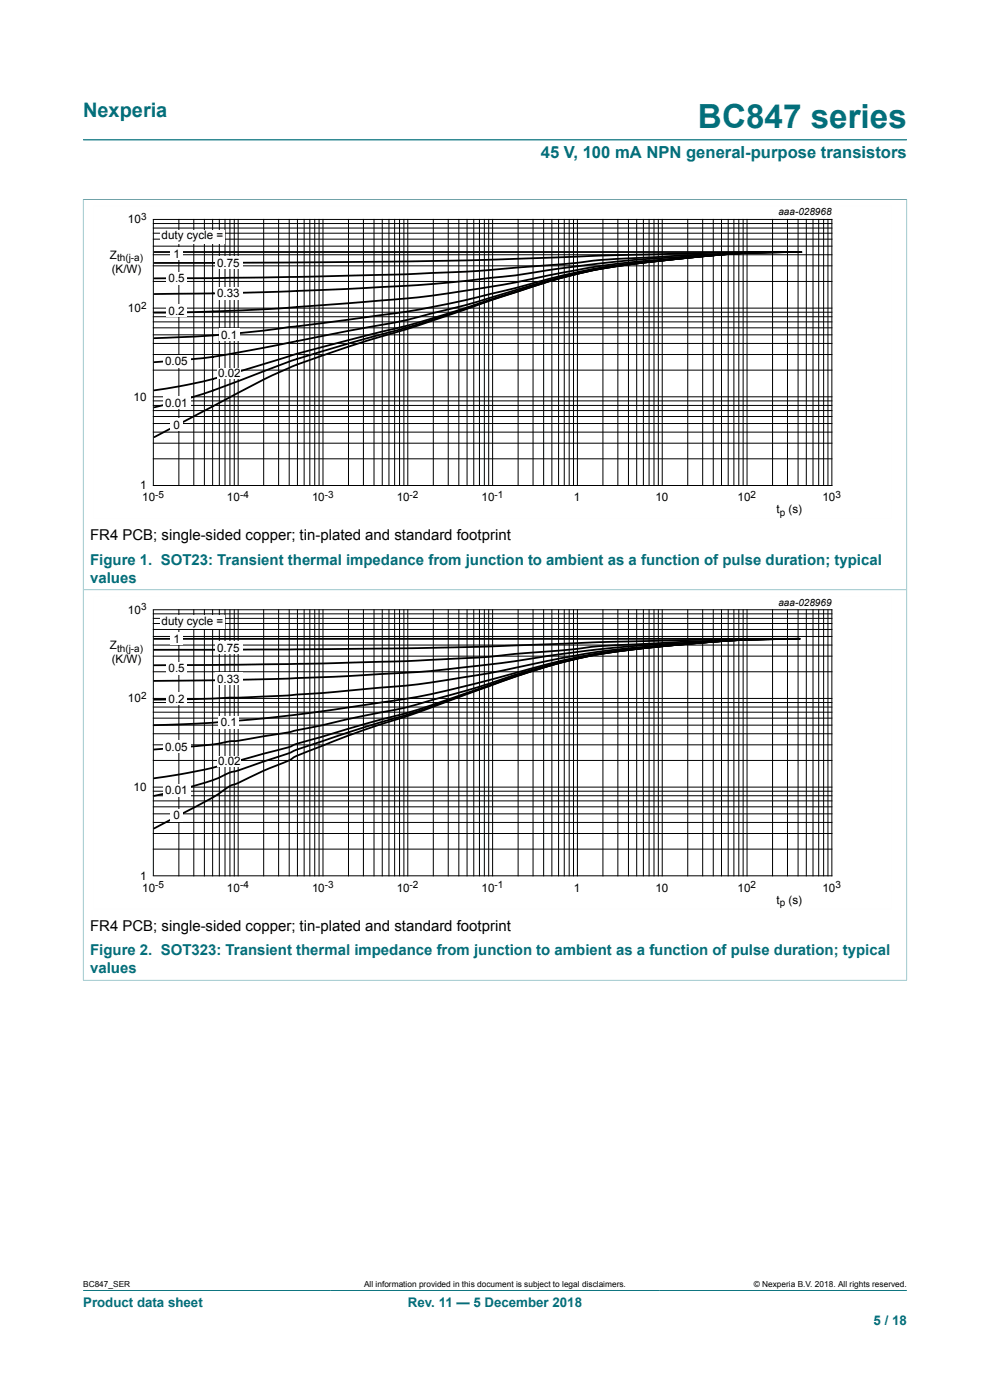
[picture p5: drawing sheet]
<svg xmlns="http://www.w3.org/2000/svg" width="210mm" height="297mm" viewBox="0 0 210 297" stroke-linecap="round" stroke-linejoin="round" font-family="sans-serif">
<path d="M17.6 29.7h174.8M17.6 42.3h174.8M17.6 42.3v82.8h174.8v-82.8" fill="none" stroke="#036f7b" stroke-width=".21"/>
<path d="M19.8 43.7h169.4v66.4h-169.4z" fill="none" stroke="#fefefe" stroke-width=".21"/>
<g fill="none" stroke="#000" stroke-width=".21">
<path d="M32.5 46.6h144v56.4h-144zM32.5 59.7h144M32.5 56.4h144M32.5 54h144M32.5 52.2h144M32.5 50.7h144M32.5 49.5h144M32.5 48.4h144M32.5 47.4h144M37.9 46.6v56.4M41.1 46.6v56.4M43.4 46.6v56.4"/>
<path d="M45.1 46.6v56.4M46.5 46.6v56.4M47.7 46.6v56.4M48.8 46.6v56.4M49.7 46.6v56.4M50.5 46.6v56.4M55.9 46.6v56.4M59.1 46.6v56.4M61.3 46.6v56.4M63.1 46.6v56.4M64.5 46.6v56.4M65.7 46.6v56.4"/>
<path d="M66.8 46.6v56.4M67.7 46.6v56.4M68.5 46.6v56.4M73.9 46.6v56.4M77.1 46.6v56.4M79.3 46.6v56.4M81.1 46.6v56.4M82.5 46.6v56.4M83.7 46.6v56.4M84.8 46.6v56.4M85.7 46.6v56.4M86.5 46.6v56.4"/>
<path d="M91.9 46.6v56.4M95.1 46.6v56.4M97.3 46.6v56.4M99.1 46.6v56.4M100.5 46.6v56.4M101.7 46.6v56.4M102.7 46.6v56.4M103.7 46.6v56.4M104.5 46.6v56.4M109.9 46.6v56.4M113.1 46.6v56.4M115.3 46.6v56.4"/>
<path d="M117.1 46.6v56.4M118.5 46.6v56.4M119.7 46.6v56.4M120.7 46.6v56.4M121.7 46.6v56.4M122.5 46.6v56.4M127.9 46.6v56.4M131.1 46.6v56.4M133.3 46.6v56.4M135.1 46.6v56.4M136.5 46.6v56.4M137.7 46.6v56.4"/>
<path d="M138.7 46.6v56.4M139.6 46.6v56.4M140.5 46.6v56.4M145.9 46.6v56.4M149.1 46.6v56.4M151.3 46.6v56.4M153 46.6v56.4M154.5 46.6v56.4M155.7 46.6v56.4M156.7 46.6v56.4M157.6 46.6v56.4M158.5 46.6v56.4"/>
<path d="M163.9 46.6v56.4M167 46.6v56.4M169.3 46.6v56.4M171 46.6v56.4M172.5 46.6v56.4M173.7 46.6v56.4M174.7 46.6v56.4M175.6 46.6v56.4M32.5 78.5h144M32.5 75.2h144M32.5 72.9h144M32.5 71h144"/>
<path d="M32.5 69.5h144M32.5 68.3h144M32.5 67.2h144M32.5 66.2h144M32.5 65.4h144M32.5 97.3h144M32.5 94h144M32.5 91.7h144M32.5 89.8h144M32.5 88.4h144M32.5 87.1h144M32.5 86h144"/>
<path d="M32.5 85h144M32.5 84.2h144"/>
</g>
<path d="M32.7 53.5h137.3M170 53.5l-25.8 .3-17 .4-25.4 1-14.1 .2-55 .4M170 53.5l-10.3 .1-23 1.1a148.5 148.5 0 0 0-17.1 1.3l-19.3 1.5-14.1 .7-30.3 .7-23.2 .2M170 53.5l-12.5 .2-21.5 1.3-9.6 1-9.9 1.3a321.1 321.1 0 0 1-21 2.6l-10 .8-24.2 1.1-15.2 .4-13.4 .2M170 53.5h-8.8l-5.2 .3-24.8 2.1-6.8 1-18.4 3.6-12.9 2-6.1 .7-30 2.4-14.8 .6-9.5 .1M170 53.5l-8.8 .1-5.2 .2-21.7 2.1a142.6 142.6 0 0 0-25.7 5.4l-11.4 2.7-12.5 2.3-29.6 3.9-11 1-11.4 .5M170 53.5h-8l-6 .3-20 2a141.3 141.3 0 0 0-29.4 6.6l-7.2 2.1-7.1 1.8a152.6 152.6 0 0 1-18.6 3.9l-16 3.2a142.3 142.3 0 0 1-25 3.4M170 53.5l-8.8 .1-5.9 .2-20.1 2.1a127.3 127.3 0 0 0-27.9 6.6l-19.2 6.1-24.4 6.2-7.8 2.4a120.8 120.8 0 0 1-23.2 5.6M170 53.5l-8.8 .1-5.9 .2-20.1 2.1a122.2 122.2 0 0 0-27.3 6.5l-19.8 6.6-19.5 5.5a191 191 0 0 0-20.6 7.3 119.9 119.9 0 0 1-15.3 4.6M170 53.5l-8.8 .1-5.9 .2-20.1 2.1a119.4 119.4 0 0 0-27.3 6.6l-20.4 6.9-15.6 4.8a119.5 119.5 0 0 0-24.9 11l-14.3 7.5" fill="none" stroke="#000" stroke-width=".38"/>
<g fill="#fefefe">
<path d="M33.9 48.8h13.7v3h-13.7z"/>
<path d="M45.6 54.5h5.9v2.5h-5.9z"/>
<path d="M35.3 57.8h4.4v2.6h-4.4z"/>
<path d="M45.6 60.9h5.9v2.6h-5.9z"/>
<path d="M35.3 64.6h4.4v2.6h-4.4z"/>
<path d="M46.4 69.7h4.4v2.6h-4.4z"/>
<path d="M34.6 75.3h5.8v2.6h-5.8z"/>
<path d="M46.1 78.1h5v2.3h-5z"/>
<path d="M34.6 84.1h5.8v2.6h-5.8z"/>
<path d="M36.2 88.8h2.6v2.6h-2.6z"/>
<path d="M36.2 52.5h2.6v2.6h-2.6z"/>
</g>
<path d="M17.6 207.9h174.8M17.6 208v-82.9h174.8v82.9" fill="none" stroke="#036f7b" stroke-width=".21"/>
<path d="M19.8 126.5h169.4v66.4h-169.4z" fill="none" stroke="#fefefe" stroke-width=".21"/>
<g fill="none" stroke="#000" stroke-width=".21">
<path d="M32.5 129.4h144v56.4h-144zM32.5 139.2h144M32.5 136.8h144M32.5 135h144M32.5 133.5h144M32.5 132.3h144M32.5 131.2h144M32.5 130.2h144M37.9 129.4v56.4M41.1 129.4v56.4M43.4 129.4v56.4M45.1 129.4v56.4"/>
<path d="M46.5 129.4v56.4M47.7 129.4v56.4M48.8 129.4v56.4M49.7 129.4v56.4M50.5 129.4v56.4M55.9 129.4v56.4M59.1 129.4v56.4M61.3 129.4v56.4M63.1 129.4v56.4M64.5 129.4v56.4M65.7 129.4v56.4M66.8 129.4v56.4"/>
<path d="M67.7 129.4v56.4M68.5 129.4v56.4M73.9 129.4v56.4M77.1 129.4v56.4M79.3 129.4v56.4M81.1 129.4v56.4M82.5 129.4v56.4M83.7 129.4v56.4M84.8 129.4v56.4M85.7 129.4v56.4M86.5 129.4v56.4M91.9 129.4v56.4"/>
<path d="M95.1 129.4v56.4M97.3 129.4v56.4M99.1 129.4v56.4M100.5 129.4v56.4M101.7 129.4v56.4M102.7 129.4v56.4M103.7 129.4v56.4M104.5 129.4v56.4M109.9 129.4v56.4M113.1 129.4v56.4M115.3 129.4v56.4M117.1 129.4v56.4"/>
<path d="M118.5 129.4v56.4M119.7 129.4v56.4M120.7 129.4v56.4M121.7 129.4v56.4M122.5 129.4v56.4M127.9 129.4v56.4M131.1 129.4v56.4M133.3 129.4v56.4M135.1 129.4v56.4M136.5 129.4v56.4M137.7 129.4v56.4M138.7 129.4v56.4"/>
<path d="M139.6 129.4v56.4M140.5 129.4v56.4M145.9 129.4v56.4M149.1 129.4v56.4M151.3 129.4v56.4M153 129.4v56.4M154.5 129.4v56.4M155.7 129.4v56.4M156.7 129.4v56.4M157.6 129.4v56.4M158.5 129.4v56.4M163.9 129.4v56.4"/>
<path d="M167 129.4v56.4M169.3 129.4v56.4M171 129.4v56.4M172.5 129.4v56.4M173.7 129.4v56.4M174.7 129.4v56.4M175.6 129.4v56.4M32.5 158h144M32.5 155.7h144M32.5 153.8h144M32.5 152.3h144M32.5 151.1h144"/>
<path d="M32.5 150h144M32.5 149h144M32.5 148.2h144M32.5 142.5h144M32.5 176.8h144M32.5 174.5h144M32.5 172.7h144M32.5 171.2h144M32.5 169.9h144M32.5 168.8h144M32.5 167.8h144M32.5 167h144"/>
<path d="M32.5 161.3h144M32.5 180.1h144"/>
</g>
<path d="M33.9 130.5h13.7v2.9h-13.7z" fill="#fefefe"/>
<path d="M32.7 135.5h136.9M169.6 135.5l-13.9 .1-27.1 .6-25.5 1-16.3 .3-54.1 .4M169.6 135.5l-11 .2-22.2 .9a136.3 136.3 0 0 0-17 1.4l-9.4 .7a322.3 322.3 0 0 1-23.2 1.5l-25.6 .7-28.5 .2M169.6 135.5l-13.9 .3-22.5 1.4-9.4 .9-17.8 2.6-17 1.8-16.3 1-11.5 .5-28.5 .5M169.6 135.5l-13.9 .3-22.4 1.7a247.7 247.7 0 0 0-28.8 5.2l-9.2 1.5a181 181 0 0 1-19.1 2.1l-15.6 1.3-16.2 .6-11.7 .2M169.6 135.5l-14.7 .4-20.9 1.8a138.8 138.8 0 0 0-27 5.7l-9.3 2.4a200.7 200.7 0 0 1-23.4 4.2l-11.4 1.6-8.7 1-9.8 .8-11.7 .4M169.6 135.5l-14.7 .4-19.2 1.7a128.3 128.3 0 0 0-31.2 7.2l-10.8 3.1a101.3 101.3 0 0 1-16.2 3.9l-16.3 3.6-11.7 1.8a147.3 147.3 0 0 1-16.8 1.8M169.6 135.5l-14.7 .4-20 1.8a123.7 123.7 0 0 0-31.8 7.9l-9.4 3.3a139.4 139.4 0 0 1-15.3 4.4l-8.9 2.6a64.1 64.1 0 0 0-8.8 2.8l-10.2 2.7a12.2 12.2 0 0 0-4.6 1.3 126.8 126.8 0 0 1-13.2 2.4M169.6 135.5l-14.7 .4-11 .9-9 .9a123.5 123.5 0 0 0-32.4 8.2l-13.9 5-15.8 4.8-22.8 7.9a13 13 0 0 0-4.2 1.7 113.7 113.7 0 0 1-13.1 3.5M169.6 135.5l-14.7 .4-10.2 .8-9.8 1a120.9 120.9 0 0 0-32.4 8.3l-14.5 5.4-9.6 3.1-8.9 3.3a48.8 48.8 0 0 0-8.8 3.8 99.2 99.2 0 0 0-10.7 4.7 6.6 6.6 0 0 0-3 1.7l-2.5 1.6-11.8 6.2" fill="none" stroke="#000" stroke-width=".38"/>
<g fill="#fefefe">
<path d="M45.6 136.1h5.9v2.6h-5.9z"/>
<path d="M35.3 140.6h4.4v2.6h-4.4z"/>
<path d="M45.6 142.6h5.9v2.6h-5.9z"/>
<path d="M35.3 146.9h4.4v2.5h-4.4z"/>
<path d="M46.4 151.9h4.3v2.6h-4.3z"/>
<path d="M34.6 157h5.8v2.6h-5.8z"/>
<path d="M46.1 160.4h5v2.3h-5z"/>
<path d="M34.6 166.3h5.8v2.6h-5.8z"/>
<path d="M36.2 171.6h2.6v2.6h-2.6z"/>
<path d="M36.2 134.2h2.6v2.5h-2.6z"/>
</g>
<path d="M17.6 273.8h174.8" fill="none" stroke="#036f7b" stroke-width=".21"/>
<text font-size="7.1" fill="#036f7b" x="148.1" y="27.2">BC847 series</text>
<text font-size="4.2" fill="#036f7b" x="17.6" y="24.8">Nexperia</text>
<text font-size="3.5" fill="#036f7b" x="114.7" y="33.5">45 V, 100 mA NPN general-purpose transistors</text>
<g font-size="3.2">
<text x="19.1" y="114.6">FR4 PCB; single-sided copper; tin-plated and standard footprint</text>
<text x="19.1" y="197.4">FR4 PCB; single-sided copper; tin-plated and standard footprint</text>
</g>
<g font-size="3.2" fill="#036f7b">
<text x="19.1" y="119.8">Figure 1. SOT23: Transient thermal impedance from junction to ambient as a function of pulse duration; typical</text>
<text x="19.1" y="123.6">values</text>
<text x="19.1" y="202.6">Figure 2. SOT323: Transient thermal impedance from junction to ambient as a function of pulse duration; typical</text>
<text x="19.1" y="206.4">values</text>
</g>
<g font-size="2.8" fill="#036f7b">
<text x="17.6" y="277.3">Product data sheet</text>
<text x="86.5" y="277.3">Rev. 11 — 5 December 2018</text>
<text x="185.3" y="281">5 / 18</text>
</g>
<g font-size="2.5">
<text x="27.1" y="47.4">10</text>
<text x="34.2" y="50.8">duty cycle =</text>
<text x="23.3" y="54.9">Z</text>
<text x="23.7" y="57.9">(K/W)</text>
<text x="35.8" y="59.9">0.5</text>
<text x="36.8" y="54.7">1</text>
<text x="46.1" y="56.7">0.75</text>
<text x="46.1" y="63.1">0.33</text>
<text x="27.1" y="66.2">10</text>
<text x="35.8" y="66.8">0.2</text>
<text x="46.9" y="71.9">0.1</text>
<text x="35" y="77.5">0.05</text>
<text x="46.2" y="80.1">0.02</text>
<text x="28.3" y="85">10</text>
<text x="35" y="86.3">0.01</text>
<text x="36.8" y="91">0</text>
<text x="29.7" y="103.8">1</text>
<text x="30.2" y="106.3">10</text>
<text x="48.1" y="106.3">10</text>
<text x="66.2" y="106.3">10</text>
<text x="84.2" y="106.3">10</text>
<text x="102.1" y="106.3">10</text>
<text x="121.7" y="106.3">1</text>
<text x="139.1" y="106.3">10</text>
<text x="156.5" y="106.3">10</text>
<text x="174.4" y="106.3">10</text>
<text x="164.7" y="108.9">t</text>
<text x="167.3" y="108.9">(s)</text>
<text x="27.1" y="130.2">10</text>
<text x="23.3" y="137.7">Z</text>
<text x="34.2" y="132.5">duty cycle =</text>
<text x="36.8" y="136.4">1</text>
<text x="23.7" y="140.7">(K/W)</text>
<text x="35.8" y="142.7">0.5</text>
<text x="46.1" y="138.3">0.75</text>
<text x="27.1" y="149">10</text>
<text x="35.8" y="149.1">0.2</text>
<text x="46.1" y="144.8">0.33</text>
<text x="46.8" y="154.1">0.1</text>
<text x="35" y="159.2">0.05</text>
<text x="28.3" y="167.8">10</text>
<text x="46.2" y="162.3">0.02</text>
<text x="35" y="168.5">0.01</text>
<text x="36.8" y="173.8">0</text>
<text x="29.7" y="186.6">1</text>
<text x="30.2" y="189.1">10</text>
<text x="48.1" y="189.1">10</text>
<text x="66.2" y="189.1">10</text>
<text x="84.2" y="189.1">10</text>
<text x="102.1" y="189.1">10</text>
<text x="121.7" y="189.1">1</text>
<text x="139.1" y="189.1">10</text>
<text x="156.5" y="189.1">10</text>
<text x="164.7" y="191.7">t</text>
<text x="167.3" y="191.7">(s)</text>
<text x="174.4" y="189.1">10</text>
</g>
<g font-size="2.1">
<text x="29.9" y="46.7">3</text>
<text x="165.1" y="45.7">aaa-028968</text>
<text x="24.8" y="55.4">th(j-a)</text>
<text x="29.9" y="65.5">2</text>
<text x="32.9" y="105.6">-5</text>
<text x="50.9" y="105.6">-4</text>
<text x="68.9" y="105.6">-3</text>
<text x="86.9" y="105.6">-2</text>
<text x="104.9" y="105.6">-1</text>
<text x="159.2" y="105.6">2</text>
<text x="177.2" y="105.6">3</text>
<text x="165.4" y="109.4">p</text>
<text x="29.9" y="129.5">3</text>
<text x="165.1" y="128.5">aaa-028969</text>
<text x="24.8" y="138.2">th(j-a)</text>
<text x="29.9" y="148.3">2</text>
<text x="32.9" y="188.4">-5</text>
<text x="50.9" y="188.4">-4</text>
<text x="68.9" y="188.4">-3</text>
<text x="86.9" y="188.4">-2</text>
<text x="104.9" y="188.4">-1</text>
<text x="159.2" y="188.4">2</text>
<text x="177.2" y="188.4">3</text>
<text x="165.4" y="192.2">p</text>
</g>
<g font-size="1.8">
<text x="17.6" y="273.1">BC847_SER</text>
<text x="77.2" y="273.1">All information provided in this document is subject to legal disclaimers.</text>
<text x="159.9" y="273.1">© Nexperia B.V. 2018. All rights reserved.</text>
</g>
</svg>
